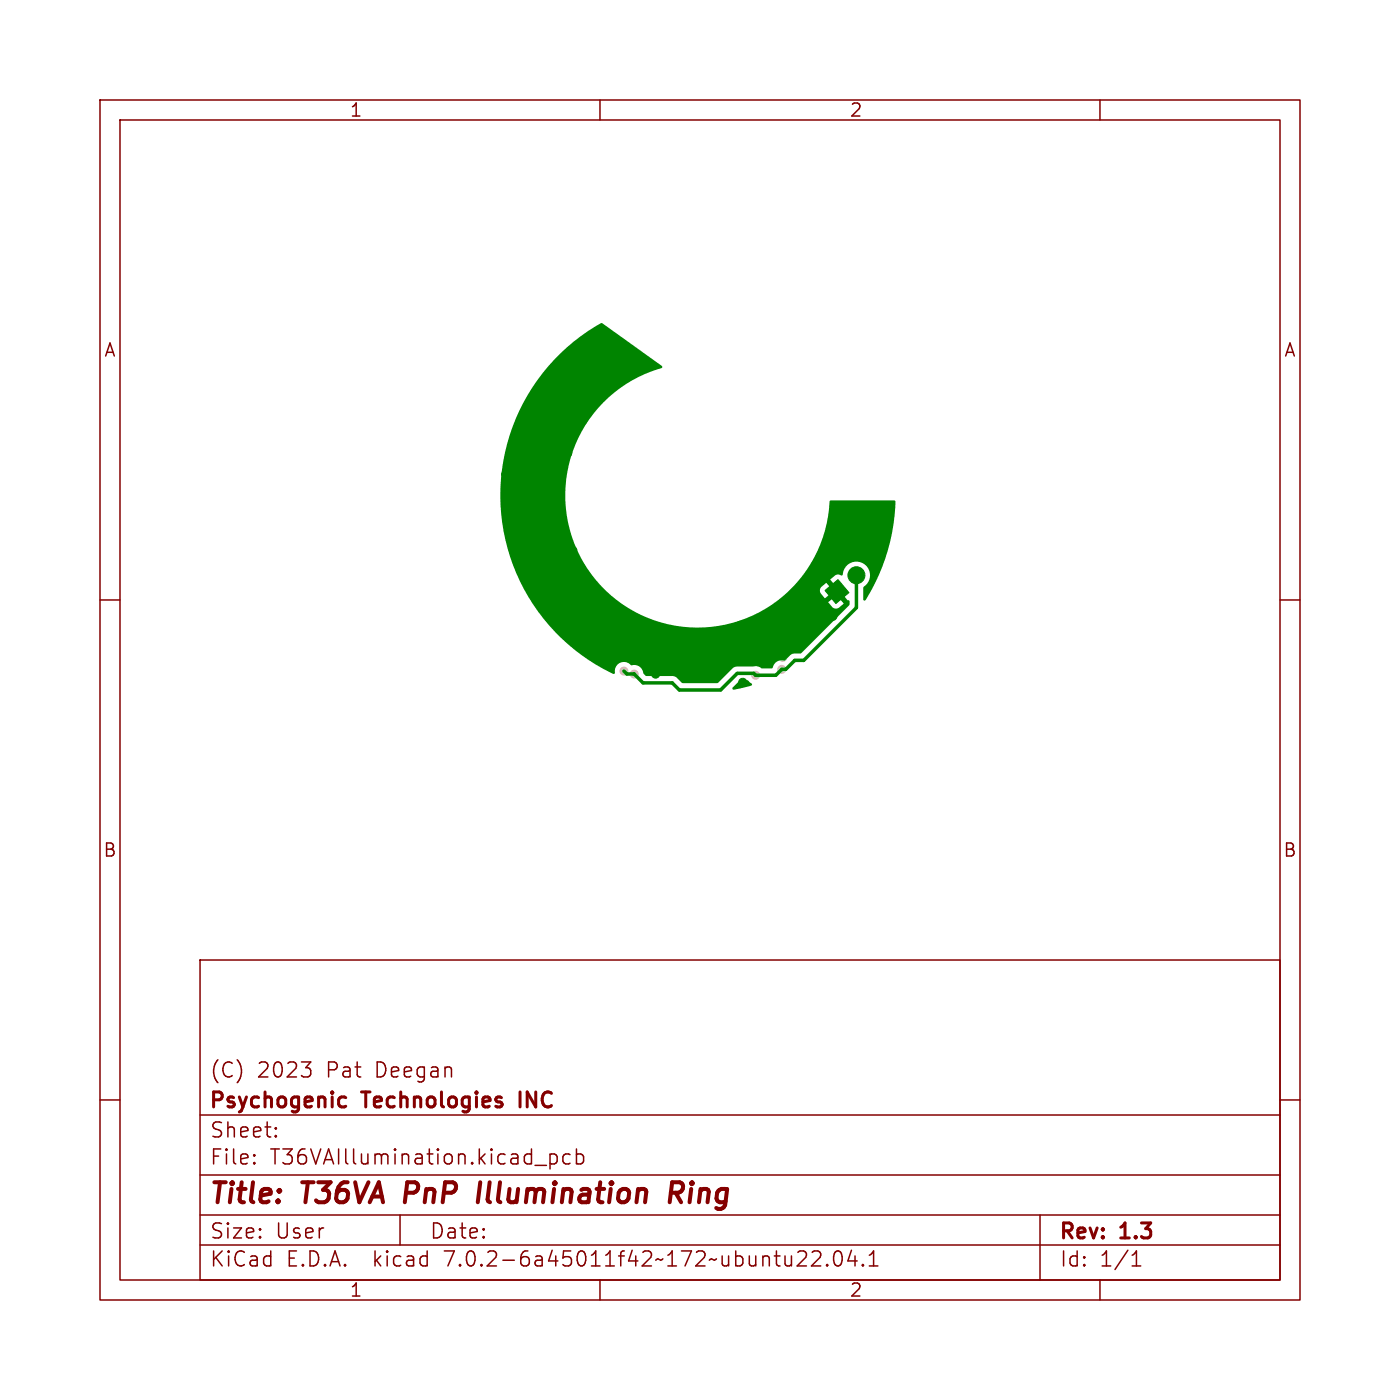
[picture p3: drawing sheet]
<svg xmlns="http://www.w3.org/2000/svg" width="140mm" height="140mm" viewBox="0 0 140 140" stroke-linecap="round" stroke-linejoin="round" font-family="sans-serif">
<g fill="none" stroke="#840000" stroke-width=".15">
<path d="M10 10h120v120h-120zM12 12h116v116h-116zM60 10v2M110 10v2M10 60h2M128 60h2M20 96h108v32h-108zM10 110h2M20 117.5h108M20 111.5h108M25.4 116.3h.1l-.1 .1M25.4 115.5h.1l-.1 .1"/>
<path d="M27.6 113.6v.1M27.6 112.8v.1M30.1 106.2h1l-.5 .6M31 106.9l.1 .2-.1 .5M53.5 116.5h1.1M55 115.4v1.5M55 115.5l.4-.1 .3 .3v.4l-.1 .2-.2 .1-.4-.1M57 115.5l-.4-.1-.3 .3v.4l.1 .2 .2 .1 .4-.1M57.6 115.5l.5-.1 .3 .3v.4l-.2 .2-.1 .1-.5-.1M57.6 114.9v1.5M128 110h2M20 124.5h108"/>
<path d="M20 121.5h108M40 121.5v3M60 128v2M80.4 125.1a.41 .41 0 0 1 .2 .6l-.9 .9h.9M81.2 125.2l.2-.1h.4a.41 .41 0 0 1 .2 .6l-.9 .9h1M82.7 126.5h.1l-.1 .1M82.7 126.5h-.1l.1 .1M82.7 126.5v.1M83.6 125.2a.36 .36 0 0 1 .5 .2 .88 .88 0 0 1-.2 1.2 .38 .38 0 0 1-.5-.3 1.17 1.17 0 0 1 .2-1.1zM85.1 125l-.3 1.1h.9M85.5 125.6v1M86.3 126.5h.1l-.1 .1"/>
<path d="M86.3 126.5h-.1l.1 .1M86.3 126.5v.1M86.9 126.6h.9M86.9 125.5l.5-.4v1.5M104 121.5v6.5M110 128v2M113.2 126.6h.9M113.2 125.5l.4-.4v1.5"/>
</g>
<path d="M48 118.2l-.2 2M67.6 119.3l.5 .9M68.2 118.3l-.2-.1h-.8l-.2 2M68.2 119.1l-.3 .2h-.8" fill="none" stroke="#840000" stroke-width=".4"/>
<path d="M34.4 109.7l.2 .1M34.6 110.6l-.2 .1" fill="none" stroke="#840000" stroke-width=".3"/>
<g fill="#008400" stroke="#008400" stroke-width=".1">
<path d="M82.5 59.1l1.3-1.1 1.1 1.3-1.3 1.1z"/>
<circle cx="74.3" cy="68.2" r=".41"/>
<circle cx="59.8" cy="59" r=".41"/>
<circle cx="69" cy="63.3" r=".41"/>
<circle cx="52.5" cy="49.6" r=".41"/>
<circle cx="62.7" cy="34.8" r=".41"/>
<circle cx="63.8" cy="62" r=".41"/>
<circle cx="62.8" cy="63.9" r=".41"/>
<circle cx="52.6" cy="54.5" r=".41"/>
<circle cx="50.6" cy="47.4" r=".41"/>
<circle cx="57.1" cy="36.8" r=".41"/>
<circle cx="50.6" cy="50.8" r=".41"/>
<circle cx="57.3" cy="55" r=".41"/>
<circle cx="58.3" cy="42" r=".41"/>
<circle cx="76.8" cy="63.6" r=".41"/>
<circle cx="83.3" cy="61.6" r=".41"/>
<circle cx="64.8" cy="36.4" r=".41"/>
<circle cx="78.3" cy="60.3" r=".41"/>
<circle cx="81.5" cy="56.5" r=".41"/>
<circle cx="81" cy="63.7" r=".41"/>
<circle cx="60.8" cy="39" r=".41"/>
<circle cx="56.3" cy="57.9" r=".41"/>
<circle cx="53.5" cy="44.8" r=".41"/>
<circle cx="56" cy="50" r=".41"/>
<circle cx="54.2" cy="38.3" r=".41"/>
<circle cx="74" cy="62.5" r=".41"/>
<circle cx="52.7" cy="58.1" r=".41"/>
<circle cx="55.3" cy="61.8" r=".41"/>
<circle cx="59.3" cy="64" r=".41"/>
<circle cx="65.6" cy="67.4" r=".41"/>
<circle cx="67.4" cy="64.6" r=".41"/>
<circle cx="71.1" cy="67.4" r=".41"/>
<circle cx="52.5" cy="41.2" r=".41"/>
<circle cx="83" cy="53.2" r=".41"/>
<circle cx="87.5" cy="53" r=".41"/>
<circle cx="56.8" cy="45.3" r=".41"/>
<circle cx="85.6" cy="57.5" r=".85"/>
</g>
<g fill="#c2c2c2" stroke="#c2c2c2" stroke-width=".1">
<circle cx="63.4" cy="67.4" r=".4"/>
<circle cx="78.2" cy="66.9" r=".4"/>
<circle cx="62.4" cy="67.1" r=".4"/>
<circle cx="75.6" cy="67.5" r=".4"/>
<circle cx="78.3" cy="65.7" r=".4"/>
<circle cx="75.4" cy="65.7" r=".4"/>
</g>
<path d="M85.6 57.5v3.3l-5.2 5.2h-.9l-.9 .9h-.4l-.6 .6h-2l-.2-.2h-1.7l-1.6 1.7h-4.2l-.7-.7h-2.9l-.9-.9h-.7l-.3-.3" fill="none" stroke="#008400" stroke-width=".35"/>
<g fill="#008400">
<path d="M56 35.4l2-1.8 2.2-1.3 6 4.3v.1l-2.4 1-1.3 .8-1.1 .8-1.6 1.5-.9 1.1-.7 1.3-.9 1.9-.4 1.4-.3 1.4-.1 2.2 .2 1.4 .3 1.4a13.2 13.2 0 0 0 14.2 9.8 13.2 13.2 0 0 0 11.8-12.6h6.5a18.6 18.6 0 0 1-3 10l-.2-.2 .1-1.2a1.37 1.37 0 0 0-.1-2.4 1.37 1.37 0 0 0-2 1.2h-.7l-.6 .5 .6 .7h-.2l-.2 .3-.6-.7-.5 .4a.5 .5 0 0 0 0 .6l.4 .5 .7-.6 .1 .3 .2 .1-.7 .6 .4 .5a.5 .5 0 0 0 .7 .1l.5-.4-.6-.7 .2-.1 .2-.3 .6 .7 .1 .1v.4l-4.8 4.8-.9 .1-.7 .7a.97 .97 0 0 0-1.3 .7h-1.1a.9 .9 0 0 0-.8-.1h-1.6h-.3l-1.7 1.6h-3.4l-.6-.5-.3-.2h-2.8l-.2-.2-.1-.2a.96 .96 0 0 0-1.2-.7 .93 .93 0 0 0-1.1-.2 .93 .93 0 0 0-.5 1l-.2 .1-1.3-.7a19.8 19.8 0 0 1-4-31.3z"/>
<path d="M73.3 68.8l.7-.8h.8l.4 .4-.1 .2h-.2l-1.5 .4-.1-.1z"/>
</g>
<g font-size="2.8" fill="#840000">
<text x="21" y="120.8">Title:</text>
<text x="30.4" y="120.8">T36VA</text>
<text x="41.2" y="120.8">PnP</text>
<text x="49.1" y="120.8">Illumination</text>
<text x="68.9" y="120.8">Ring</text>
</g>
<g font-size="2.1" fill="#840000">
<text x="21" y="107.9">(C)</text>
<text x="25.7" y="107.9">2023</text>
<text x="32.7" y="107.9">Pat</text>
<text x="37.6" y="107.9">Deegan</text>
<text x="21" y="113.9">Sheet:</text>
<text x="21" y="111.1">Psychogenic</text>
<text x="36.5" y="111.1">Technologies</text>
<text x="52.5" y="111.1">INC</text>
<text x="21" y="116.6">File:</text>
<text x="27" y="116.6">T36VAIllumination.kicad_pcb</text>
<text x="21" y="124">Size:</text>
<text x="27.6" y="124">User</text>
<text x="43" y="124">Date:</text>
<text x="106" y="124.2">Rev:</text>
<text x="112.2" y="124.2">1.3</text>
<text x="21" y="126.8">KiCad</text>
<text x="28.7" y="126.8">E.D.A.</text>
<text x="37.4" y="126.8">kicad</text>
<text x="44.5" y="126.8">7.0.2-6a45011f42~172~ubuntu22.04.1</text>
<text x="106" y="126.8">Id:</text>
<text x="110" y="126.8">1/1</text>
</g>
<g font-size="1.8" fill="#840000">
<text x="35" y="11.8">1</text>
<text x="85" y="11.8">2</text>
<text x="10.4" y="35.8">A</text>
<text x="128.4" y="35.8">A</text>
<text x="10.3" y="85.8">B</text>
<text x="128.3" y="85.8">B</text>
<text x="35" y="129.8">1</text>
<text x="85" y="129.8">2</text>
</g>
</svg>
